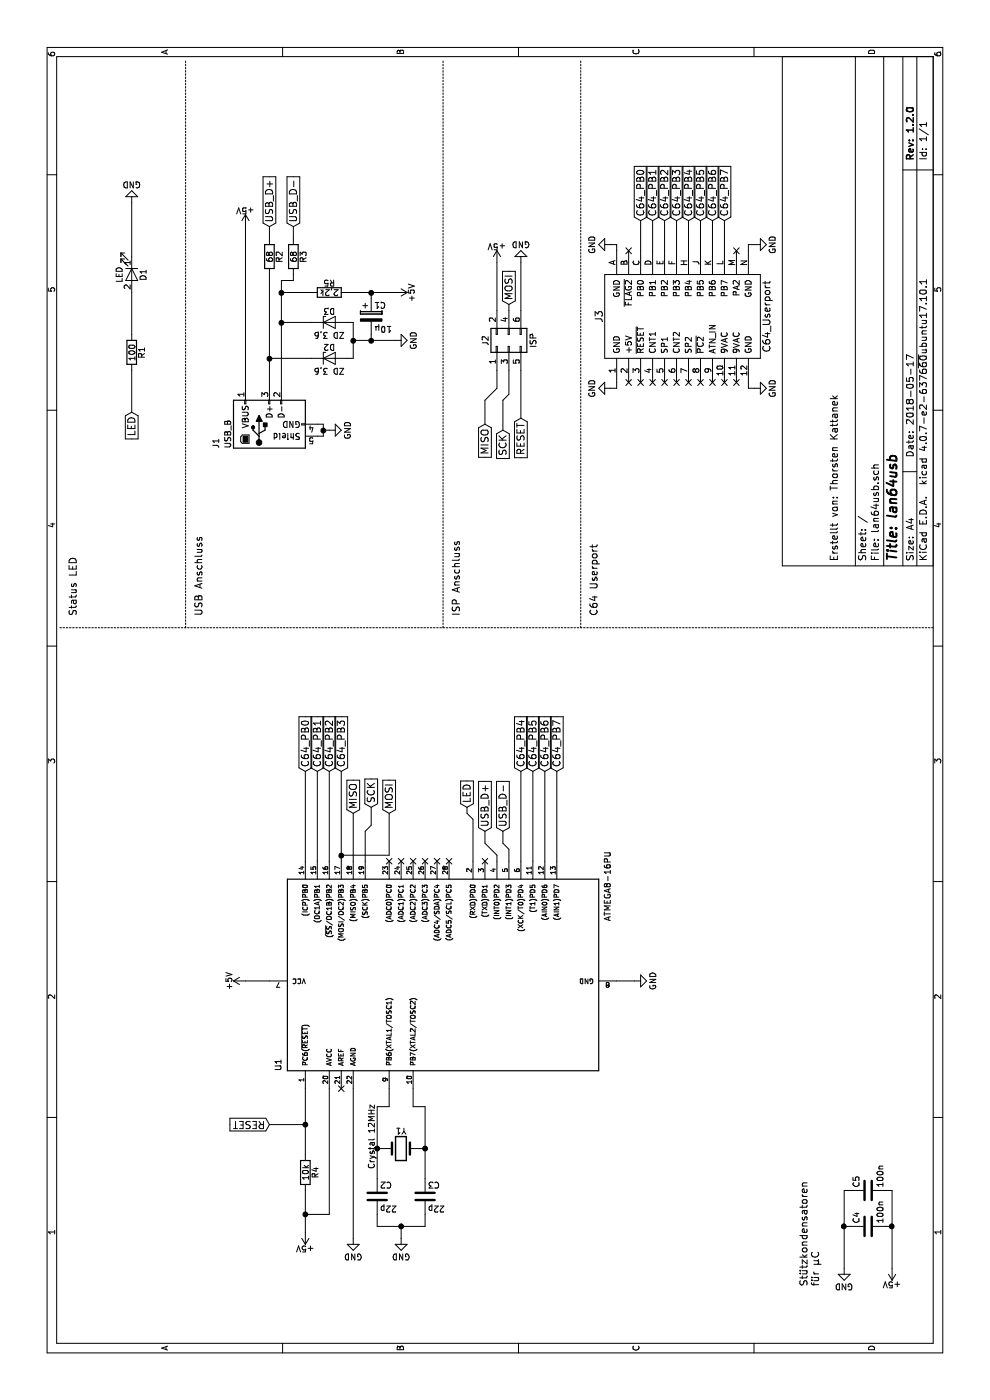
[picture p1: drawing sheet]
EESchema Schematic File Version 2
LIBS:ka_c64
LIBS:power
LIBS:device
LIBS:switches
LIBS:relays
LIBS:motors
LIBS:transistors
LIBS:conn
LIBS:linear
LIBS:regul
LIBS:74xx
LIBS:cmos4000
LIBS:adc-dac
LIBS:memory
LIBS:xilinx
LIBS:microcontrollers
LIBS:dsp
LIBS:microchip
LIBS:analog_switches
LIBS:motorola
LIBS:texas
LIBS:intel
LIBS:audio
LIBS:interface
LIBS:digital-audio
LIBS:philips
LIBS:display
LIBS:cypress
LIBS:siliconi
LIBS:opto
LIBS:atmel
LIBS:contrib
LIBS:valves
LIBS:lan64usb-cache
EELAYER 25 0
EELAYER END
$Descr A4 11693 8268
encoding utf-8
Sheet 1 1
Title "lan64usb"
Date "2018-05-17"
Rev "1.2.0"
Comp ""
Comment1 "Erstellt von: Thorsten Kattanek"
Comment2 ""
Comment3 ""
Comment4 ""
$EndDescr
$Comp
L +5V #PWR01
U 1 1
P 3500 2050
F 0 "#PWR01" H 3500 1900 50  0001 C CNN
F 1 "+5V" H 3500 2190 50  0000 C CNN
F 2 "" H 3500 2050 50  0001 C CNN
F 3 "" H 3500 2050 50  0001 C CNN
	1    3500 2050
	1    0    0    -1  
$EndComp
$Comp
L GND #PWR02
U 1 1
P 3500 5300
F 0 "#PWR02" H 3500 5050 50  0001 C CNN
F 1 "GND" H 3500 5150 50  0000 C CNN
F 2 "" H 3500 5300 50  0001 C CNN
F 3 "" H 3500 5300 50  0001 C CNN
	1    3500 5300
	1    0    0    -1  
$EndComp
$Comp
L R R4
U 1 1
P 1900 2550
F 0 "R4" V 1980 2550 50  0000 C CNN
F 1 "10k" V 1900 2550 50  0000 C CNN
F 2 "" V 1830 2550 50  0001 C CNN
F 3 "" H 1900 2550 50  0001 C CNN
	1    1900 2550
	0    1    1    0   
$EndComp
$Comp
L +5V #PWR03
U 1 1
P 1400 2550
F 0 "#PWR03" H 1400 2400 50  0001 C CNN
F 1 "+5V" H 1400 2690 50  0000 C CNN
F 2 "" H 1400 2550 50  0001 C CNN
F 3 "" H 1400 2550 50  0001 C CNN
	1    1400 2550
	0    -1   -1   0   
$EndComp
$Comp
L GND #PWR04
U 1 1
P 1350 2950
F 0 "#PWR04" H 1350 2700 50  0001 C CNN
F 1 "GND" H 1350 2800 50  0000 C CNN
F 2 "" H 1350 2950 50  0001 C CNN
F 3 "" H 1350 2950 50  0001 C CNN
	1    1350 2950
	0    1    1    0   
$EndComp
$Comp
L Crystal Y1
U 1 1
P 2100 3350
F 0 "Y1" H 2100 3500 50  0000 C CNN
F 1 "Crystal 12MHz" V 1850 3450 50  0000 C CNN
F 2 "" H 2100 3350 50  0001 C CNN
F 3 "" H 2100 3350 50  0001 C CNN
	1    2100 3350
	0    1    1    0   
$EndComp
$Comp
L C C2
U 1 1
P 1700 3150
F 0 "C2" H 1725 3250 50  0000 L CNN
F 1 "22p" H 1725 3050 50  0000 L CNN
F 2 "" H 1738 3000 50  0001 C CNN
F 3 "" H 1700 3150 50  0001 C CNN
	1    1700 3150
	0    1    1    0   
$EndComp
$Comp
L C C3
U 1 1
P 1700 3550
F 0 "C3" H 1725 3650 50  0000 L CNN
F 1 "22p" H 1725 3450 50  0000 L CNN
F 2 "" H 1738 3400 50  0001 C CNN
F 3 "" H 1700 3550 50  0001 C CNN
	1    1700 3550
	0    1    1    0   
$EndComp
$Comp
L GND #PWR05
U 1 1
P 1350 3350
F 0 "#PWR05" H 1350 3100 50  0001 C CNN
F 1 "GND" H 1350 3200 50  0000 C CNN
F 2 "" H 1350 3350 50  0001 C CNN
F 3 "" H 1350 3350 50  0001 C CNN
	1    1350 3350
	0    1    1    0   
$EndComp
Wire Wire Line
	1400 2550 1750 2550
Wire Wire Line
	2050 2550 2600 2550
Wire Wire Line
	2600 2750 1550 2750
Wire Wire Line
	1350 2950 2600 2950
Wire Wire Line
	2600 3250 2450 3250
Wire Wire Line
	2450 3250 2450 3150
Wire Wire Line
	2450 3150 1850 3150
Wire Wire Line
	2100 3150 2100 3200
Wire Wire Line
	2100 3500 2100 3550
Wire Wire Line
	1850 3550 2450 3550
Wire Wire Line
	2450 3550 2450 3450
Wire Wire Line
	2450 3450 2600 3450
Connection ~ 2100 3150
Connection ~ 2100 3550
Wire Wire Line
	1550 3150 1450 3150
Wire Wire Line
	1450 3150 1450 3550
Wire Wire Line
	1450 3550 1550 3550
Wire Wire Line
	1350 3350 1450 3350
Connection ~ 1450 3350
Wire Wire Line
	4500 2550 5250 2550
Wire Wire Line
	4500 2750 5250 2750
Wire Wire Line
	4500 2850 5250 2850
Wire Wire Line
	4500 4350 5250 4350
Wire Wire Line
	4500 4450 5250 4450
Wire Wire Line
	4500 4550 5250 4550
Wire Wire Line
	4500 4650 5250 4650
Wire Wire Line
	4500 2650 5250 2650
NoConn ~ 4500 3250
NoConn ~ 4500 3350
NoConn ~ 4500 3450
NoConn ~ 4500 3550
NoConn ~ 4500 3650
NoConn ~ 4500 3750
Text GLabel 4950 3900 2    60   Input ~ 0
LED
Text GLabel 8250 1100 0    60   Input ~ 0
LED
$Comp
L LED D1
U 1 1
P 9400 1100
F 0 "D1" H 9400 1200 50  0000 C CNN
F 1 "LED" H 9400 1000 50  0000 C CNN
F 2 "" H 9400 1100 50  0001 C CNN
F 3 "" H 9400 1100 50  0001 C CNN
	1    9400 1100
	-1   0    0    1   
$EndComp
$Comp
L R R1
U 1 1
P 8750 1100
F 0 "R1" V 8830 1100 50  0000 C CNN
F 1 "100" V 8750 1100 50  0000 C CNN
F 2 "" V 8680 1100 50  0001 C CNN
F 3 "" H 8750 1100 50  0001 C CNN
	1    8750 1100
	0    1    1    0   
$EndComp
$Comp
L GND #PWR06
U 1 1
P 10000 1100
F 0 "#PWR06" H 10000 850 50  0001 C CNN
F 1 "GND" H 10000 950 50  0000 C CNN
F 2 "" H 10000 1100 50  0001 C CNN
F 3 "" H 10000 1100 50  0001 C CNN
	1    10000 1100
	0    -1   -1   0   
$EndComp
Wire Wire Line
	8250 1100 8600 1100
Wire Wire Line
	8900 1100 9250 1100
Wire Wire Line
	9550 1100 10000 1100
Text GLabel 2300 2250 1    60   Input ~ 0
RESET
Wire Wire Line
	2300 2250 2300 2550
Connection ~ 2300 2550
$Comp
L C C4
U 1 1
P 1450 7250
F 0 "C4" H 1475 7350 50  0000 L CNN
F 1 "100n" H 1475 7150 50  0000 L CNN
F 2 "" H 1488 7100 50  0001 C CNN
F 3 "" H 1450 7250 50  0001 C CNN
	1    1450 7250
	1    0    0    -1  
$EndComp
$Comp
L C C5
U 1 1
P 1750 7250
F 0 "C5" H 1775 7350 50  0000 L CNN
F 1 "100n" H 1775 7150 50  0000 L CNN
F 2 "" H 1788 7100 50  0001 C CNN
F 3 "" H 1750 7250 50  0001 C CNN
	1    1750 7250
	1    0    0    -1  
$EndComp
$Comp
L GND #PWR07
U 1 1
P 1100 7050
F 0 "#PWR07" H 1100 6800 50  0001 C CNN
F 1 "GND" H 1100 6900 50  0000 C CNN
F 2 "" H 1100 7050 50  0001 C CNN
F 3 "" H 1100 7050 50  0001 C CNN
	1    1100 7050
	0    1    1    0   
$EndComp
$Comp
L +5V #PWR08
U 1 1
P 1100 7450
F 0 "#PWR08" H 1100 7300 50  0001 C CNN
F 1 "+5V" H 1100 7590 50  0000 C CNN
F 2 "" H 1100 7450 50  0001 C CNN
F 3 "" H 1100 7450 50  0001 C CNN
	1    1100 7450
	0    -1   -1   0   
$EndComp
Wire Wire Line
	1100 7050 1750 7050
Wire Wire Line
	1750 7050 1750 7100
Wire Wire Line
	1100 7450 1750 7450
Wire Wire Line
	1750 7450 1750 7400
Wire Wire Line
	1450 7100 1450 7050
Connection ~ 1450 7050
Wire Wire Line
	1450 7400 1450 7450
Connection ~ 1450 7450
Text Notes 950  6850 0    60   ~ 0
Stützkondensatoren\nfür µC\n
$Comp
L USB_B J1
U 1 1
P 8150 2250
F 0 "J1" H 7950 2700 50  0000 L CNN
F 1 "USB_B" H 7950 2600 50  0000 L CNN
F 2 "" H 8300 2200 50  0001 C CNN
F 3 "" H 8300 2200 50  0001 C CNN
	1    8150 2250
	1    0    0    -1  
$EndComp
Text GLabel 4750 4200 2    60   Input ~ 0
USB_D-
Text GLabel 4750 4050 2    60   Input ~ 0
USB_D+
Wire Wire Line
	4500 4150 4550 4150
Wire Wire Line
	4550 4150 4650 4050
Wire Wire Line
	4650 4050 4750 4050
Wire Wire Line
	4500 4250 4600 4250
Wire Wire Line
	4600 4250 4650 4200
Wire Wire Line
	4650 4200 4750 4200
Text GLabel 9800 2450 2    60   Input ~ 0
USB_D-
Text GLabel 9800 2250 2    60   Input ~ 0
USB_D+
$Comp
L GND #PWR09
U 1 1
P 8100 2750
F 0 "#PWR09" H 8100 2500 50  0001 C CNN
F 1 "GND" H 8100 2600 50  0000 C CNN
F 2 "" H 8100 2750 50  0001 C CNN
F 3 "" H 8100 2750 50  0001 C CNN
	1    8100 2750
	1    0    0    -1  
$EndComp
Wire Wire Line
	8050 2650 8050 2700
Wire Wire Line
	8050 2700 8150 2700
Wire Wire Line
	8150 2700 8150 2650
Wire Wire Line
	8100 2700 8100 2750
Connection ~ 8100 2700
$Comp
L +5V #PWR010
U 1 1
P 9800 2050
F 0 "#PWR010" H 9800 1900 50  0001 C CNN
F 1 "+5V" H 9800 2190 50  0000 C CNN
F 2 "" H 9800 2050 50  0001 C CNN
F 3 "" H 9800 2050 50  0001 C CNN
	1    9800 2050
	0    1    1    0   
$EndComp
Wire Wire Line
	9800 2050 8450 2050
$Comp
L R R2
U 1 1
P 9550 2250
F 0 "R2" V 9630 2250 50  0000 C CNN
F 1 "68" V 9550 2250 50  0000 C CNN
F 2 "" V 9480 2250 50  0001 C CNN
F 3 "" H 9550 2250 50  0001 C CNN
	1    9550 2250
	0    1    1    0   
$EndComp
$Comp
L R R3
U 1 1
P 9550 2450
F 0 "R3" V 9630 2450 50  0000 C CNN
F 1 "68" V 9550 2450 50  0000 C CNN
F 2 "" V 9480 2450 50  0001 C CNN
F 3 "" H 9550 2450 50  0001 C CNN
	1    9550 2450
	0    1    1    0   
$EndComp
Wire Wire Line
	9700 2250 9800 2250
Wire Wire Line
	9700 2450 9800 2450
Wire Wire Line
	8450 2250 9400 2250
Wire Wire Line
	8450 2350 9350 2350
Wire Wire Line
	9350 2350 9350 2450
Wire Wire Line
	9350 2450 9400 2450
Wire Wire Line
	4500 3950 4850 3950
Wire Wire Line
	4850 3950 4900 3900
Wire Wire Line
	4900 3900 4950 3900
$Comp
L D_Zener D2
U 1 1
P 8700 2750
F 0 "D2" H 8700 2850 50  0000 C CNN
F 1 "ZD 3,6" H 8700 2650 50  0000 C CNN
F 2 "" H 8700 2750 50  0001 C CNN
F 3 "" H 8700 2750 50  0001 C CNN
	1    8700 2750
	0    1    1    0   
$EndComp
$Comp
L D_Zener D3
U 1 1
P 9000 2750
F 0 "D3" H 9000 2850 50  0000 C CNN
F 1 "ZD 3,6" H 9000 2650 50  0000 C CNN
F 2 "" H 9000 2750 50  0001 C CNN
F 3 "" H 9000 2750 50  0001 C CNN
	1    9000 2750
	0    1    1    0   
$EndComp
Wire Wire Line
	8700 2600 8700 2250
Connection ~ 8700 2250
Wire Wire Line
	9000 2600 9000 2350
Connection ~ 9000 2350
$Comp
L GND #PWR011
U 1 1
P 8850 3300
F 0 "#PWR011" H 8850 3050 50  0001 C CNN
F 1 "GND" H 8850 3150 50  0000 C CNN
F 2 "" H 8850 3300 50  0001 C CNN
F 3 "" H 8850 3300 50  0001 C CNN
	1    8850 3300
	1    0    0    -1  
$EndComp
Wire Wire Line
	8700 2900 8700 2950
Wire Wire Line
	8700 2950 9000 2950
Wire Wire Line
	9000 2950 9000 2900
Wire Wire Line
	8850 2950 8850 3300
Connection ~ 8850 2950
$Comp
L R R5
U 1 1
P 9250 2750
F 0 "R5" V 9330 2750 50  0000 C CNN
F 1 "2,2k" V 9250 2750 50  0000 C CNN
F 2 "" V 9180 2750 50  0001 C CNN
F 3 "" H 9250 2750 50  0001 C CNN
	1    9250 2750
	1    0    0    -1  
$EndComp
Wire Wire Line
	9250 2600 9250 2350
Connection ~ 9250 2350
$Comp
L +5V #PWR012
U 1 1
P 9250 3300
F 0 "#PWR012" H 9250 3150 50  0001 C CNN
F 1 "+5V" H 9250 3440 50  0000 C CNN
F 2 "" H 9250 3300 50  0001 C CNN
F 3 "" H 9250 3300 50  0001 C CNN
	1    9250 3300
	-1   0    0    1   
$EndComp
Wire Wire Line
	9250 2900 9250 3300
$Comp
L CP C1
U 1 1
P 9050 3100
F 0 "C1" H 9075 3200 50  0000 L CNN
F 1 "10µ" H 9075 3000 50  0000 L CNN
F 2 "" H 9088 2950 50  0001 C CNN
F 3 "" H 9050 3100 50  0001 C CNN
	1    9050 3100
	0    1    1    0   
$EndComp
Wire Wire Line
	8900 3100 8850 3100
Connection ~ 8850 3100
Wire Wire Line
	9250 3100 9200 3100
Connection ~ 9250 3100
$Comp
L Conn_02x03_Odd_Even J2
U 1 1
P 8800 4250
F 0 "J2" H 8850 4450 50  0000 C CNN
F 1 "ISP" H 8850 4050 50  0000 C CNN
F 2 "" H 8800 4250 50  0001 C CNN
F 3 "" H 8800 4250 50  0001 C CNN
	1    8800 4250
	1    0    0    -1  
$EndComp
Wire Notes Line
	6450 500  6450 7800
Wire Notes Line
	6450 1550 11200 1550
Wire Notes Line
	6450 3700 11200 3700
Wire Notes Line
	6450 4850 11200 4850
Text Notes 6550 650  0    60   ~ 0
Status LED
Text Notes 6550 1700 0    60   ~ 0
USB Anschluss
Text Notes 6550 3850 0    60   ~ 0
ISP Anschluss
$Comp
L +5V #PWR013
U 1 1
P 9500 4150
F 0 "#PWR013" H 9500 4000 50  0001 C CNN
F 1 "+5V" H 9500 4290 50  0000 C CNN
F 2 "" H 9500 4150 50  0001 C CNN
F 3 "" H 9500 4150 50  0001 C CNN
	1    9500 4150
	0    1    1    0   
$EndComp
Wire Wire Line
	9100 4150 9500 4150
$Comp
L GND #PWR014
U 1 1
P 9500 4350
F 0 "#PWR014" H 9500 4100 50  0001 C CNN
F 1 "GND" H 9500 4200 50  0000 C CNN
F 2 "" H 9500 4350 50  0001 C CNN
F 3 "" H 9500 4350 50  0001 C CNN
	1    9500 4350
	0    -1   -1   0   
$EndComp
Wire Wire Line
	9100 4350 9500 4350
Text GLabel 4900 2950 2    60   Input ~ 0
MISO
Text GLabel 4950 3100 2    60   Input ~ 0
SCK
Wire Wire Line
	4500 2950 4900 2950
Wire Wire Line
	4500 3050 4750 3050
Wire Wire Line
	4750 3050 4800 3100
Wire Wire Line
	4800 3100 4950 3100
Text GLabel 4900 3250 2    60   Input ~ 0
MOSI
Wire Wire Line
	4900 3250 4550 3250
Wire Wire Line
	4550 3250 4550 2850
Connection ~ 4550 2850
Text GLabel 9150 4250 2    60   Input ~ 0
MOSI
Wire Wire Line
	9150 4250 9100 4250
Text GLabel 8200 4350 0    60   Input ~ 0
RESET
Wire Wire Line
	8600 4350 8200 4350
Text GLabel 8100 4200 0    60   Input ~ 0
SCK
Wire Wire Line
	8100 4200 8350 4200
Wire Wire Line
	8350 4200 8400 4250
Wire Wire Line
	8400 4250 8600 4250
Text GLabel 8150 4050 0    60   Input ~ 0
MISO
Wire Wire Line
	8150 4050 8350 4050
Wire Wire Line
	8350 4050 8450 4150
Wire Wire Line
	8450 4150 8600 4150
Wire Wire Line
	1550 2750 1550 2550
Connection ~ 1550 2550
NoConn ~ 2600 2850
Text Notes 6550 5000 0    60   ~ 0
C64 Userport
Text GLabel 5250 2550 2    60   Input ~ 0
C64_PB0
Text GLabel 5250 2650 2    60   Input ~ 0
C64_PB1
Text GLabel 5250 2750 2    60   Input ~ 0
C64_PB2
Text GLabel 5250 2850 2    60   Input ~ 0
C64_PB3
Text GLabel 5250 4350 2    60   Input ~ 0
C64_PB4
Text GLabel 5250 4450 2    60   Input ~ 0
C64_PB5
Text GLabel 5250 4550 2    60   Input ~ 0
C64_PB6
Text GLabel 5250 4650 2    60   Input ~ 0
C64_PB7
$Comp
L C64_Userport J3
U 1 1
P 9050 5700
F 0 "J3" H 9050 6400 60  0000 C CNN
F 1 "C64_Userport" H 9050 5000 60  0000 C CNN
F 2 "" V 9000 6050 60  0001 C CNN
F 3 "" V 9000 6050 60  0001 C CNN
	1    9050 5700
	1    0    0    -1  
$EndComp
Text GLabel 9850 5350 2    60   Input ~ 0
C64_PB0
Text GLabel 9850 5450 2    60   Input ~ 0
C64_PB1
Text GLabel 9850 5550 2    60   Input ~ 0
C64_PB2
Text GLabel 9850 5650 2    60   Input ~ 0
C64_PB3
Text GLabel 9850 5750 2    60   Input ~ 0
C64_PB4
Text GLabel 9850 5850 2    60   Input ~ 0
C64_PB5
Text GLabel 9850 5950 2    60   Input ~ 0
C64_PB6
Text GLabel 9850 6050 2    60   Input ~ 0
C64_PB7
Wire Wire Line
	9600 5350 9850 5350
Wire Wire Line
	9600 5450 9850 5450
Wire Wire Line
	9600 5550 9850 5550
Wire Wire Line
	9600 5650 9850 5650
Wire Wire Line
	9600 5750 9850 5750
Wire Wire Line
	9600 5850 9850 5850
Wire Wire Line
	9600 5950 9850 5950
Wire Wire Line
	9600 6050 9850 6050
$Comp
L GND #PWR015
U 1 1
P 9650 6300
F 0 "#PWR015" H 9650 6050 50  0001 C CNN
F 1 "GND" H 9650 6150 50  0000 C CNN
F 2 "" H 9650 6300 50  0001 C CNN
F 3 "" H 9650 6300 50  0001 C CNN
	1    9650 6300
	1    0    0    -1  
$EndComp
$Comp
L GND #PWR016
U 1 1
P 8450 6300
F 0 "#PWR016" H 8450 6050 50  0001 C CNN
F 1 "GND" H 8450 6150 50  0000 C CNN
F 2 "" H 8450 6300 50  0001 C CNN
F 3 "" H 8450 6300 50  0001 C CNN
	1    8450 6300
	1    0    0    -1  
$EndComp
$Comp
L GND #PWR017
U 1 1
P 8450 5100
F 0 "#PWR017" H 8450 4850 50  0001 C CNN
F 1 "GND" H 8450 4950 50  0000 C CNN
F 2 "" H 8450 5100 50  0001 C CNN
F 3 "" H 8450 5100 50  0001 C CNN
	1    8450 5100
	-1   0    0    1   
$EndComp
$Comp
L GND #PWR018
U 1 1
P 9650 5100
F 0 "#PWR018" H 9650 4850 50  0001 C CNN
F 1 "GND" H 9650 4950 50  0000 C CNN
F 2 "" H 9650 5100 50  0001 C CNN
F 3 "" H 9650 5100 50  0001 C CNN
	1    9650 5100
	-1   0    0    1   
$EndComp
Wire Wire Line
	9600 5150 9650 5150
Wire Wire Line
	9650 5150 9650 5100
Wire Wire Line
	8450 5100 8450 5150
Wire Wire Line
	8450 5150 8500 5150
Wire Wire Line
	8450 6300 8450 6250
Wire Wire Line
	8450 6250 8500 6250
Wire Wire Line
	9600 6250 9650 6250
Wire Wire Line
	9650 6250 9650 6300
NoConn ~ 9600 5250
NoConn ~ 9600 6150
NoConn ~ 8500 5250
NoConn ~ 8500 5350
NoConn ~ 8500 5450
NoConn ~ 8500 5550
NoConn ~ 8500 5650
NoConn ~ 8500 5750
NoConn ~ 8500 5850
NoConn ~ 8500 5950
NoConn ~ 8500 6050
NoConn ~ 8500 6150
$Comp
L ATMEGA8-16PU U1
U 1 1
P 3500 3650
F 0 "U1" H 2750 4950 50  0000 L BNN
F 1 "ATMEGA8-16PU" H 4000 2200 50  0000 L BNN
F 2 "DIL28" H 3500 3650 50  0001 C CIN
F 3 "" H 3500 3650 50  0001 C CNN
	1    3500 3650
	1    0    0    -1  
$EndComp
Wire Wire Line
	3500 5150 3500 5300
Wire Wire Line
	3500 2250 3500 2050
NoConn ~ 4500 4050
$EndSCHEMATC
